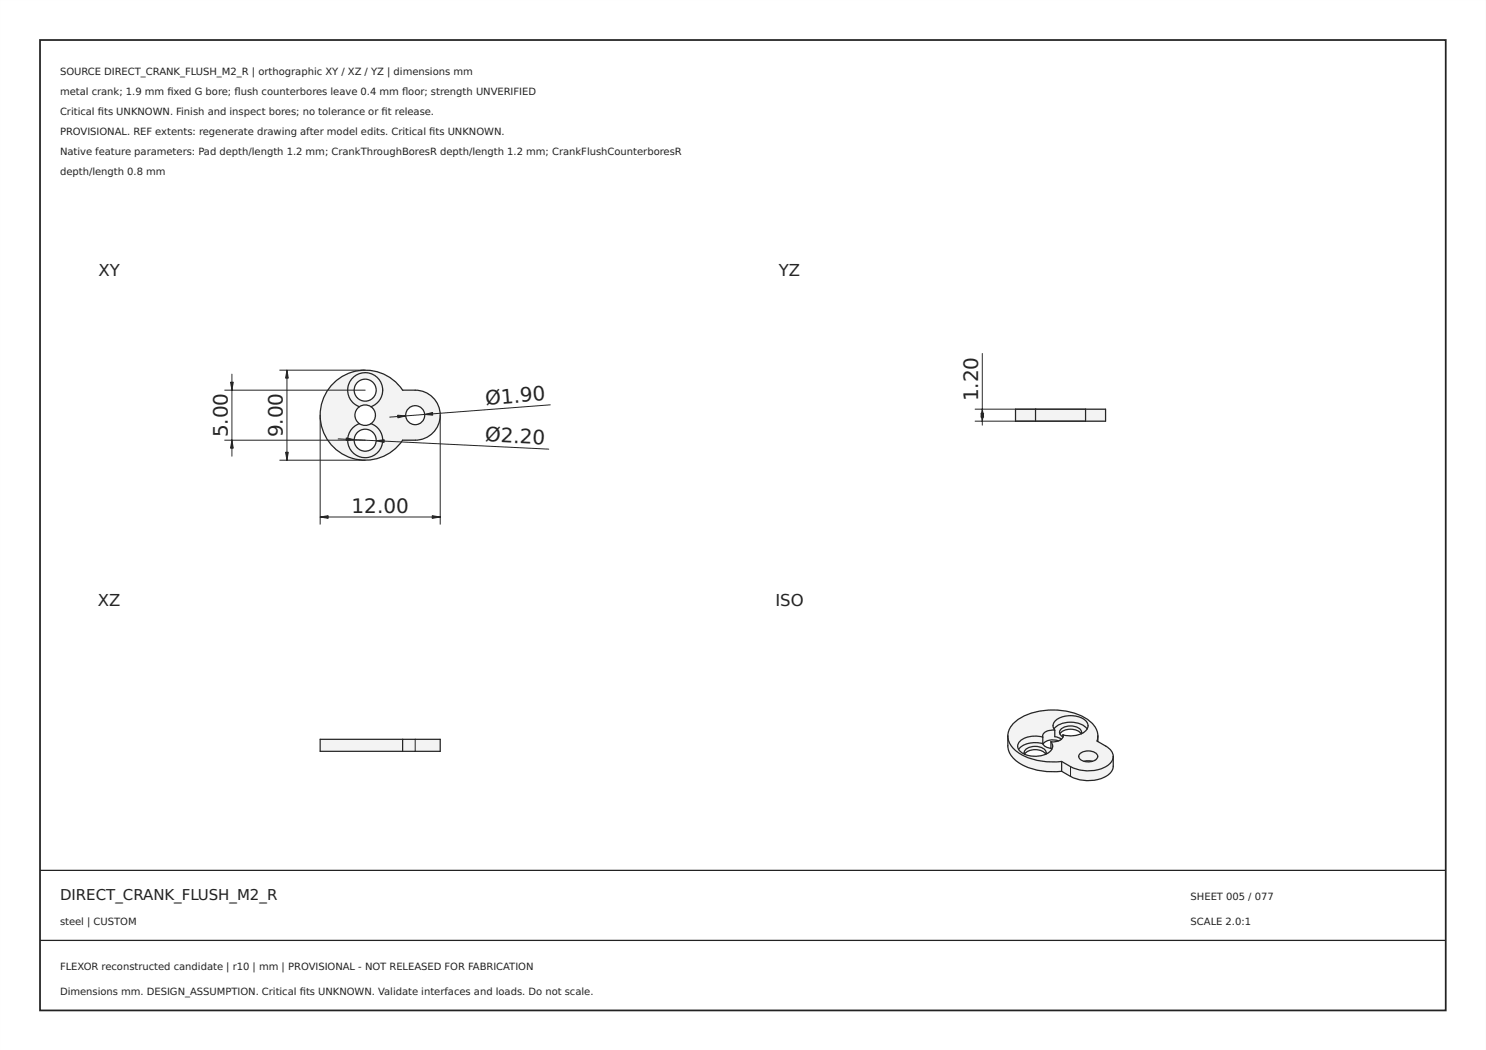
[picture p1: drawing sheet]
<svg xmlns="http://www.w3.org/2000/svg" width="297mm" height="210mm" viewBox="0 0 297 210" stroke-linecap="round" stroke-linejoin="round" font-family="sans-serif">
<path d="M0 0h297v210h-297zM0 0v210h297v-210z" fill="#000"/>
<path d="M8 8h281v194h-281z" fill="none" stroke="#222" stroke-width=".35"/>
<path d="M8 174h281zM8 188h281z" fill="#000" stroke="#222" stroke-width=".25"/>
<g fill="#f1f3f5">
<path d="M66.8 76.5a9 9 0 0 1 13.7 1.5 7.2 7.2 0 0 1 5.7 1.2 5 5 0 0 1 1.5 5.5 5 5 0 0 1-4.7 3.3h-2.5a9 9 0 0 1-13.3 1.9 9 9 0 0 1-.4-13.4zM70.5 75.6a3.5 3.5 0 0 0 1.3 5.7 2.05 2.05 0 0 0 0 3.4 3.5 3.5 0 0 0-1.6 5.4 3.5 3.5 0 0 0 5.6 0 3.5 3.5 0 0 0-1.6-5.4 2.05 2.05 0 0 0 0-3.4 3.5 3.5 0 0 0 1.8-5.2 3.5 3.5 0 0 0-5.5-.5zM81.1 83a1.9 1.9 0 0 1 3.8 0 1.9 1.9 0 0 1-3.8 0z" fill-rule="evenodd"/>
<path d="M70.5 75.6a3.5 3.5 0 0 1 5.5 .5 3.5 3.5 0 0 1-1.8 5.2 2.05 2.05 0 0 0-2.4 0 3.5 3.5 0 0 1-1.3-5.7zM70.8 78a2.2 2.2 0 0 1 4.4 0 2.2 2.2 0 0 1-4.4 0z" fill-rule="evenodd"/>
<path d="M70.7 85.3l1.1-.6a2.05 2.05 0 0 0 2.4 0 3.5 3.5 0 0 1 1.8 5 3.5 3.5 0 0 1-5.2 1 3.5 3.5 0 0 1-.1-5.4zM70.8 88a2.2 2.2 0 0 1 4.4 0 2.2 2.2 0 0 1-4.4 0z" fill-rule="evenodd"/>
</g>
<g fill="none" stroke="#212529" stroke-width=".25">
<path d="M66.8 76.5a9 9 0 0 1 13.7 1.5 7.2 7.2 0 0 1 5.7 1.2 5 5 0 0 1 1.5 5.5 5 5 0 0 1-4.7 3.3h-2.5a9 9 0 0 1-13.3 1.9 9 9 0 0 1-.4-13.4zM71.8 81.3a3.5 3.5 0 0 1-1.6-5.4 3.5 3.5 0 0 1 5.6 0 3.5 3.5 0 0 1-1.6 5.4M71.8 81.3a2.05 2.05 0 0 0 0 3.4M71.8 84.7a3.5 3.5 0 0 0-1.6 5.4 3.5 3.5 0 0 0 5.6 0 3.5 3.5 0 0 0-1.6-5.4M71.8 81.3a2.05 2.05 0 0 1 2.4 0M71.8 84.7a2.05 2.05 0 0 0 2.4 0M74.2 81.3a2.05 2.05 0 0 1 0 3.4"/>
<circle cx="73" cy="78" r="2.2"/>
<circle cx="73" cy="88" r="2.2"/>
<circle cx="83" cy="83" r="1.9"/>
</g>
<path d="M44.9 78h28.1M46.4 74.8v16.4M55.9 74h17.1M57.4 74v18M44.9 88h28.1M55.9 92h17.1M64 83v21.8M67.6 87.7l42.1 2.1M88 83v21.8M110 80.9l-32.1 2.5M64 103.4h24" fill="none" stroke="#212529" stroke-width=".2"/>
<g fill="#212529" stroke="#212529" stroke-width=".2">
<path d="M86.4 103.1l1.6 .3-1.6 .2z"/>
<path d="M64 103.4l1.6-.3v.5z"/>
<path d="M57.4 74l.2 1.6h-.5z"/>
<path d="M57.1 90.4h.5l-.2 1.6z"/>
<path d="M84.9 82.9l1.6-.4v.5z"/>
<path d="M79.5 83l1.6 .1-1.6 .4z"/>
<path d="M75.2 88.1l1.6-.2v.5z"/>
<path d="M69.2 87.5l1.6 .4-1.6 .2z"/>
<path d="M46.1 76.4h.5l-.2 1.6z"/>
<path d="M46.4 88l.2 1.6h-.5z"/>
</g>
<g fill="#f1f3f5">
<path d="M80.5 147.8h2.5v2.4h-2.5z" fill-rule="evenodd"/>
<path d="M64 147.8h16.5v2.4h-16.5z" fill-rule="evenodd"/>
<path d="M83 147.8h5v2.4h-5z" fill-rule="evenodd"/>
</g>
<path d="M80.5 147.8h-16.5v2.4h16.5M80.5 147.8h7.5v2.4h-7.5M80.5 147.8v2.4" fill="none" stroke="#212529" stroke-width=".25"/>
<path d="M83 147.8v2.4" fill="none" stroke="#212529" stroke-width=".2"/>
<g fill="#f1f3f5">
<path d="M217 81.8h4v2.4h-4z" fill-rule="evenodd"/>
<path d="M207 81.8h10v2.4h-10z" fill-rule="evenodd"/>
<path d="M203 81.8h4v2.4h-4z" fill-rule="evenodd"/>
</g>
<path d="M207 81.8h-4v2.4h4M207 84.2h10M207 81.8h10M207 81.8v2.4M217 81.8h4v2.4h-4M217 81.8v2.4" fill="none" stroke="#212529" stroke-width=".25"/>
<path d="M196.4 70.7v14.3M194.9 81.8h22.1M194.9 84.2h22.1" fill="none" stroke="#212529" stroke-width=".2"/>
<g fill="#212529" stroke="#212529" stroke-width=".2">
<path d="M196.4 81.8l.2 1.6h-.5z"/>
<path d="M196.1 82.6h.5l-.2 1.6z"/>
</g>
<g fill="#f1f3f5">
<path d="M212.2 152.2l1.8 1.1v1.9l-1.8-1z" fill-rule="evenodd"/>
<path d="M201.5 147.1a4.9 4.9 0 0 0 3.2 4 14.1 14.1 0 0 0 7.5 1.1v2a12.5 12.5 0 0 1-9.4-2.4 3.9 3.9 0 0 1-1.3-2.7z" fill-rule="evenodd"/>
<path d="M202.9 144.3a13.3 13.3 0 0 1 12.5-1.5 6 6 0 0 1 4 3.6l.1 .7-.2 1 .2 .1a5 5 0 0 1 3 2.6 2.36 2.36 0 0 1-1.6 2.6 8.3 8.3 0 0 1-8.7-1.2 12.5 12.5 0 0 1-9.4-2.3 3.5 3.5 0 0 1 .1-5.6zM204 148a1.58 1.58 0 0 0-.5 1.6 1.58 1.58 0 0 0 1.3 1.2 5 5 0 0 0 5.1-.6 1.33 1.33 0 0 0 .2-1.9 1.93 1.93 0 0 0 2.4-1.2v-.2a4.5 4.5 0 0 0 4.7-.9l.2-.5a1.61 1.61 0 0 0-1.2-2 5 5 0 0 0-5.4 .7 1.29 1.29 0 0 0 0 1.8 2 2 0 0 0-2.4 1.1v.2a5.3 5.3 0 0 0-4.4 .7zM216 150.6a.93 .93 0 0 0-.3 1 .93 .93 0 0 0 1 .6 2.07 2.07 0 0 0 2.7-1 1.97 1.97 0 0 0-2.5-1z" fill-rule="evenodd"/>
<path d="M214 153.3a7.4 7.4 0 0 0 7.9-.7l.6-.9v-.5a3.4 3.4 0 0 1-.6 3.4 7.4 7.4 0 0 1-7.9 .6z" fill-rule="evenodd"/>
<path d="M219.5 147.1v1.1l-.2-.1z" fill-rule="evenodd"/>
<path d="M205 149.8a3 3 0 0 1 4 .3l.1 .7a2.98 2.98 0 0 0-4.3 0 .81 .81 0 0 1 .2-1z" fill-rule="evenodd"/>
<path d="M203.8 149.5a4.7 4.7 0 0 1 4.7-.7l.4 .4 1.2 .4 .1 .2-.5 .6-.6 .4a1.11 1.11 0 0 0-1.1-1.4 2.94 2.94 0 0 0-3.2 .7v.7l-1-.7-.2-.3z" fill-rule="evenodd"/>
<path d="M204 148a5.3 5.3 0 0 1 4.4-.7v1.4a4.8 4.8 0 0 0-4.8 1.1l-.1-.2a1.33 1.33 0 0 1 .5-1.6z" fill-rule="evenodd"/>
<path d="M210.1 148.3l.3 .9-.2 .6-.1-.2z" fill-rule="evenodd"/>
<path d="M208.6 146.6l.9-.5 1.3-.1v1.3l.8 .1 .6 .4-.6 .3a2.82 2.82 0 0 0-3.1 .7l-.1-1.7z" fill-rule="evenodd"/>
<path d="M211 145.4a5.1 5.1 0 0 1 6 0l.3 .3-.6 .6-.6 .4a1.11 1.11 0 0 0-1-1.4 2.94 2.94 0 0 0-3.2 .8v.6l.6 .6-.3 .5-.6-.4-.8-.1v-1.3l-.1-.3z" fill-rule="evenodd"/>
<path d="M210.8 144.2a4.9 4.9 0 0 1 6.3 0 1.26 1.26 0 0 1 .2 1.5 4.7 4.7 0 0 0-5.3-.9l-1 .6-.3 .3-.1-.2a1.26 1.26 0 0 1 .2-1.3z" fill-rule="evenodd"/>
<path d="M212.5 146.9v.4z" fill-rule="evenodd"/>
<path d="M212.1 145.8a3 3 0 0 1 4 .3v.6a2.9 2.9 0 0 0-4.2 0 .81 .81 0 0 1 .2-.9z" fill-rule="evenodd"/>
<path d="M216 150.6a2.67 2.67 0 0 1 3.3 .3 1.04 1.04 0 0 1-1.3 1.2h-.5a1.36 1.36 0 0 1-1.9-.9z" fill-rule="evenodd"/>
</g>
<g fill="none" stroke="#212529" stroke-width=".25">
<path d="M201.5 147.1a5.1 5.1 0 0 0 .8 4.2 11.4 11.4 0 0 0 9 3l.9-.1M201.5 147.1a4.8 4.8 0 0 1 3.1-3.9 14 14 0 0 1 12.6 .5 4.4 4.4 0 0 1 2.3 3.4M201.5 147.1a4.9 4.9 0 0 0 3.2 4 14.1 14.1 0 0 0 7.5 1.1M208.4 147.3a4.9 4.9 0 0 0-4.7 1.1 1.47 1.47 0 0 0 .7 2.2 4.8 4.8 0 0 0 5.8-.8 1.26 1.26 0 0 0-.1-1.5M208.4 148.7a1.76 1.76 0 0 0 1.7 .9M208.4 148.7a4.8 4.8 0 0 0-4.8 1.1M208.4 147.3v1.4M209.1 150.8a1.11 1.11 0 0 0-1.1-1.4 2.94 2.94 0 0 0-3.2 .7v.7a2.89 2.89 0 0 1 4.2 0M210.1 149.6l.1 .2M210.1 148.3v1.3M210.7 145.7a4.7 4.7 0 0 1 5.3-.9l1 .6 .3 .3M210.8 146a1.37 1.37 0 0 1 .5-2.2 5.1 5.1 0 0 1 5.8 .4 1.63 1.63 0 0 1-1.1 2.5l-1.7 .4-1.8-.2"/>
<path d="M210.8 146a2 2 0 0 0-2.4 1.1v.2M210.8 146v1.3l.8 .1 .6 .4M211.6 148.1a2.82 2.82 0 0 0-3.1 .7M212.2 152.2v2M212.5 146.9a1.17 1.17 0 0 1-1.3 1.3l-1.1 .1M212.5 146.9v.4M216 150.6a2.67 2.67 0 0 1 3.3 .3 1.09 1.09 0 0 1-1.2 1.4 1.96 1.96 0 0 1-2.5-1.1zM216.1 146.7a2.88 2.88 0 0 0-4.2 0M216.1 146.7a1.11 1.11 0 0 0-1-1.4 2.94 2.94 0 0 0-3.2 .8 .95 .95 0 0 0 .6 1.2M216.7 152.2l.8-.1 .9 .1M219.5 147.1l-.2 1a5.2 5.2 0 0 1 3.2 2.7v.4M219.5 147.1v1.1"/>
<path d="M222.5 151.2a3.4 3.4 0 0 1-.6 3.4 7.4 7.4 0 0 1-7.9 .6l-1.8-1M222.5 151.2a2.98 2.98 0 0 1-2.3 2.5 8.4 8.4 0 0 1-8-1.5"/>
</g>
<path d="M214 153.3v1.9" fill="none" stroke="#212529" stroke-width=".2"/>
<g font-size="4" fill="#212529">
<text x="97.1" y="81" transform="rotate(-4 97.1 81)">Ø1.90</text>
<text x="195.5" y="80.2" transform="rotate(-90 195.5 80.2)">1.20</text>
<text x="45.5" y="87.4" transform="rotate(-90 45.5 87.4)">5.00</text>
<text x="56.5" y="87.4" transform="rotate(-90 56.5 87.4)">9.00</text>
<text x="96.9" y="88.2" transform="rotate(3 96.9 88.2)">Ø2.20</text>
<text x="70.3" y="102.5">12.00</text>
</g>
<g font-size="3.3" fill="#212529">
<text x="19.7" y="55.1">XY</text>
<text x="155.7" y="55.1">YZ</text>
<text x="19.6" y="121.1">XZ</text>
<text x="155" y="121.1">ISO</text>
</g>
<text font-size="3" fill="#222" x="12" y="180">DIRECT_CRANK_FLUSH_M2_R</text>
<g font-size="2" fill="#222">
<text x="12" y="15">SOURCE DIRECT_CRANK_FLUSH_M2_R | orthographic XY / XZ / YZ | dimensions mm</text>
<text x="12" y="19">metal crank; 1.9 mm fxed G bore; fush counterbores leave 0.4 mm foor; strength UNVERIFIED</text>
<text x="12" y="23">Critical fts UNKNOWN. Finish and inspect bores; no tolerance or ft release.</text>
<text x="19.6" y="23">i</text>
<text x="33.5" y="19">i</text>
<text x="46.9" y="19">l</text>
<text x="76.3" y="23">i</text>
<text x="80.4" y="19">l</text>
<text x="12" y="27">PROVISIONAL. REF extents: regenerate drawing after model edits. Critical fts UNKNOWN.</text>
<text x="85.8" y="27">i</text>
<text x="12" y="31">Native feature parameters: Pad depth/length 1.2 mm; CrankThroughBoresR depth/length 1.2 mm; CrankFlushCounterboresR</text>
<text x="12" y="35">depth/length 0.8 mm</text>
<text x="238" y="180">SHEET 005 / 077</text>
<text x="12" y="185">steel | CUSTOM</text>
<text x="238" y="185">SCALE 2.0:1</text>
<text x="12" y="194">FLEXOR reconstructed candidate | r10 | mm | PROVISIONAL - NOT RELEASED FOR FABRICATION</text>
<text x="12" y="199">Dimensions mm. DESIGN_ASSUMPTION. Critical fts UNKNOWN. Validate interfaces and loads. Do not scale.</text>
<text x="59.9" y="199">i</text>
</g>
</svg>
